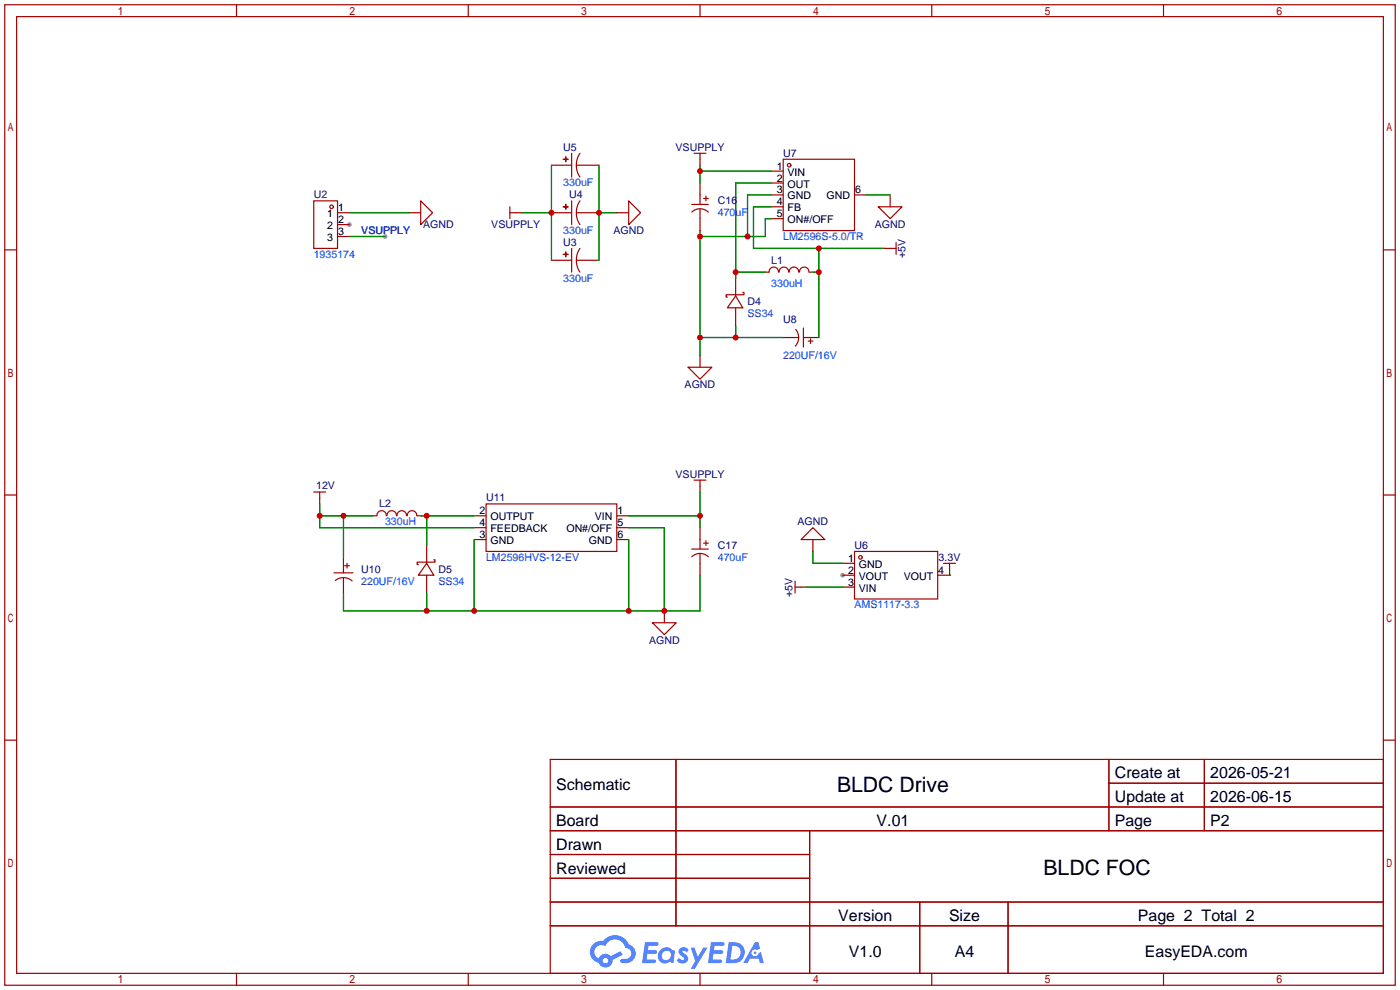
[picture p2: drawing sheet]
<svg xmlns="http://www.w3.org/2000/svg" width="299mm" height="212mm" viewBox="0 0 299 212" stroke-linecap="round" stroke-linejoin="round" font-family="sans-serif">
<g fill="#999">
<circle cx="74.7" cy="48" r=".51"/>
<circle cx="180.1" cy="122.9" r=".51"/>
<circle cx="82.3" cy="50.5" r=".51"/>
</g>
<g fill="none" stroke="#a10000" stroke-width=".25">
<path d="M1 1h297.2v209.6h-297.2zM3.6 3.6h292.1v204.4h-292.1zM50.5 1v2.6M100.1 1v2.6M149.6 1v2.6M199.1 1v2.6M248.7 1v2.6M1 53.4h2.6M295.7 53.4h2.5M1 105.8h2.6M295.7 105.8h2.5M1 158.2h2.6"/>
<path d="M295.7 158.2h2.5M117.6 162.3h178.1v45.7h-178.1zM117.6 172.5h178.1M117.6 177.5h178.1M144.5 162.3v35.6M173 177.5v30.5M237 162.3v15.2M237 167.4h58.7M257.4 162.3v15.2M117.6 182.6h55.4M117.6 192.8h178.1M117.6 187.7h55.4"/>
<path d="M117.6 197.9h178.1M196.6 192.8v15.2M215.4 192.8v15.2M50.5 208v2.6M100.1 208v2.6M149.6 208v2.6M199.1 208v2.6M248.7 208v2.6"/>
</g>
<g fill="#5487ff">
<path d="M145.3 202.7a1.3 1.3 0 0 1 1.9 .3l-.4 .6a.54 .54 0 0 0-.9-.2l.1 .2a1.34 1.34 0 0 1 .9 1.8 1.47 1.47 0 0 1-2.3-.1l.5-.6 .8 .5a.31 .31 0 0 0 .4-.3 .31 .31 0 0 0-.3-.4 1.12 1.12 0 0 1-.7-1.8z"/>
<path d="M147.6 202.5h.9l.6 2 1.2-2h.9l-2.7 4.6h-.9l1-1.7z"/>
<path d="M137.8 201.4h1.7a1.31 1.31 0 0 1 1.2 .2 .4 .4 0 0 1-.3 .5l-1.8 .1-.1 .9h1.6a.4 .4 0 0 1 .4 .4 .4 .4 0 0 1-.5 .4h-1.6l-.2 1.2h1.4a.46 .46 0 0 1 .5 0 .46 .46 0 0 1 .1 .5l-.4 .2h-2.6z"/>
<path d="M151.9 201.4h1.7a1.32 1.32 0 0 1 1.2 .2 .39 .39 0 0 1-.3 .5l-1.8 .1-.1 .9h1.6a.4 .4 0 0 1 .4 .4 .4 .4 0 0 1-.4 .4h-1.7l-.2 1.2h1.4a.46 .46 0 0 1 .5 0 .46 .46 0 0 1 .1 .5l-.4 .2h-2.6z"/>
<path d="M161.3 201.4h.8l.3 1.3-.6 .4a.75 .75 0 0 0-1.1 .3 .75 .75 0 0 0 .5 1 .75 .75 0 0 0 .9-.7l.5-.2 .6 2.3h-.8l-.3-.9h-1.8l-.5 .9h-1z"/>
<path d="M155.7 201.4l-.6 4.4h1.5a2.27 2.27 0 0 0 2.6-2.2 2.27 2.27 0 0 0-2.7-2.2zM156.5 202.1a1.5 1.5 0 0 1 1.8 1.6 1.5 1.5 0 0 1-1.9 1.4h-.3z"/>
<path d="M141.2 203a1.6 1.6 0 0 0-.3 2.3 1.6 1.6 0 0 0 2.3 .2l.7 .3 .3-2.4-.1-.3-.5-.1a1.58 1.58 0 0 0-2.4 0zM141.8 203.5a.98 .98 0 0 1 1.6 .4 .98 .98 0 0 1-1.1 1.3 .94 .94 0 0 1-.9-.7 .94 .94 0 0 1 .4-1z"/>
<path d="M126.8 201.8a2.37 2.37 0 0 0 1.1 4 1.54 1.54 0 0 0 1.8 1 1.54 1.54 0 0 0 1.2-1.6l2.2-1.1-.5-.8-2 1a1.57 1.57 0 0 0-2.7 .5 1.5 1.5 0 0 1-.7-2.1 1.5 1.5 0 0 1 2.2-.5 2.23 2.23 0 0 1 2.3-1.4 2.23 2.23 0 0 1 2 1.8 1.16 1.16 0 0 1 1.2 1.1 1.16 1.16 0 0 1-1.1 1.2h-.7a.47 .47 0 0 0-.5 .4 .47 .47 0 0 0 .4 .5 2.17 2.17 0 0 0 2.5-.9 2.17 2.17 0 0 0-.3-2.7l-.8-.4a3.2 3.2 0 0 0-5.5-.7l-1.1 .1zM128.8 205.3a.6 .6 0 0 1 1.2 0 .6 .6 0 0 1-1.2 0z"/>
<circle cx="161.4" cy="203.6" r=".28"/>
</g>
<g fill="none" stroke="#a10000" stroke-width=".25">
<path d="M117.9 35.3h4.3M120.4 34l1 .1zM120.9 33.5v1zM122.2 32.8v5M123.2 35.3l.2 1.6 .6 .9M123.2 35.3h4.8M124 32.8l-.7 1.4-.1 1.1M148.3 32.8h2.6M149.6 32.8v2.5M149.6 39.1v4.6M164.8 39.1h2.6M164.8 36.6h2.6"/>
<path d="M167.4 34h15.2v15.3h-15.2zM67.1 42.9h5v10.2h-5zM72.1 45.5h2.6M72.1 48h2.6M72.1 50.5h2.6M87.4 45.5h2.5M89.9 42.9l2.6 2.6-2.6 2.5zM109 45.5h2.5M109 44.2v2.5M117.9 55.6h4.3M117.9 45.5h4.3M120.4 54.4h1z"/>
<path d="M120.4 44.2h1zM120.9 53.8v1.1zM120.9 43.7v1zM122.2 42.9v5.1M122.2 53.1v5.1M123.2 55.6l.2 1.6 .6 1M123.2 45.5l.2 1.6 .6 .9M123.2 55.6h4.8M123.2 45.5h4.8M124 53.1l-.7 1.5-.1 1M124 42.9l-.7 1.5-.1 1.1M131.8 45.5h2.6"/>
<path d="M134.4 42.9l2.5 2.6-2.5 2.5zM147.8 43.7h3.6M147.9 45.3a2.54 2.54 0 0 1 3.5 0M149.6 44.7v4.6M150.4 42.4h1M150.9 41.9v1M157.2 59.4v3.8M163.6 58.2h.7M164.4 58.2a1.01 1.01 0 0 1 1-1.1 1.01 1.01 0 0 1 1 1.1M164.8 41.7h2.6M164.8 46.7h2.6M164.8 44.2h2.6"/>
<path d="M166.5 58.2a1.01 1.01 0 0 1 1-1.1 1.01 1.01 0 0 1 1 1.1M168.7 58.2a1.01 1.01 0 0 1 1-1.1 1.01 1.01 0 0 1 1 1.1M170.9 58.2a1.01 1.01 0 0 1 1-1.1 1.01 1.01 0 0 1 1 1.1M173 58.2h.7M182.6 41.7h2.6M187.7 44.2h5.1l-2.6 2.5zM189 53.1h2.5M190.2 41.7v2.5M191.5 51.8v2.6M147.1 78.5h5l-2.5 2.5zM149.6 75.9v2.6M157.2 63.2l1.5 2.6h-3.3z"/>
<path d="M157.2 65.8v3.8M158.7 62.5h.3v.5h-3.8v.5h.2M167.4 72.1h3.3M170.1 70.4a2.74 2.74 0 0 1-.1 3.6M171.7 72.1h3.3M171.7 70.1v4.1M172.7 72.9h1M173.2 72.4v1M67.1 105.2h2.5M68.3 105.2v2.5M73.4 119.1v3.3M79.8 110.2h.7"/>
<path d="M80.5 110.2a1.01 1.01 0 0 1 1.1-1.1 1.01 1.01 0 0 1 1 1.1M82.7 110.2a1.01 1.01 0 0 1 1-1.1 1.01 1.01 0 0 1 1 1.1M84.9 110.2a1.01 1.01 0 0 1 1-1.1 1.01 1.01 0 0 1 1 1.1M87 110.2a1.01 1.01 0 0 1 1.1-1.1 1.01 1.01 0 0 1 1 1.1M89.2 110.2h.7M91.2 116.6v3.8M92.7 119.6h.3v.5h-3.8v.5h.2M101.3 110.2h2.6M101.3 115.3h2.6M101.3 112.8h2.6M103.9 107.7h27.9v10.2h-27.9zM131.8 110.2h2.6"/>
<path d="M131.8 115.3h2.6M131.8 112.8h2.6M147.8 117.3h3.6M147.9 119a2.54 2.54 0 0 1 3.5 0M148.3 102.6h2.6M149.6 102.6v2.6M149.6 112.8v4.5M149.6 118.4v4.5M150.4 116.1h1M150.9 115.6v1M171.2 115.3l2.5-2.5 2.6 2.5zM173.7 115.3v2.6"/>
<path d="M182.6 117.9h17.8v10.1h-17.8zM71.4 122.4h4M71.7 124.1a2.74 2.74 0 0 1 3.6 .1M73.4 123.4v3.3M73.7 120.9h1M74.2 120.4v1M91.2 120.4l1.5 2.5h-3.3zM91.2 122.9v3.8M139.4 133.1h5.1l-2.5 2.5zM142 130.6v2.5M169.9 125.5h2.6M169.9 124.2v2.5"/>
<path d="M180.1 120.4h2.5M180.1 122.9h2.5M180.1 125.5h2.5M201.7 120.4h2.5M202.9 120.4v2.5h-2.5"/>
<circle cx="168.7" cy="35.3" r=".38"/>
<circle cx="70.9" cy="44.2" r=".38"/>
<circle cx="183.9" cy="119.1" r=".38"/>
</g>
<g fill="none" stroke="#008700" stroke-width=".25">
<path d="M117.9 35.3v20.3M128 35.3v20.3M149.6 35.3v3.8M149.6 36.6h15.2M164.8 39.1h-7.6v20.3M74.7 45.5h12.7M74.7 50.5h7.6M111.5 45.5h6.4M128 45.5h3.8M149.6 49.3v26.6M157.2 58.2h6.4M164.8 46.7h-1.2v3.8h-14"/>
<path d="M164.8 41.7h-5v8.8M164.8 44.2h-3.8v8.9h28M173.7 58.2h1.3M175 53.1v19M185.2 41.7h5M149.6 72.1h17.8M157.2 69.6v2.5M68.3 110.2h11.5M68.3 107.7v5.1h33M73.4 110.2v8.9M89.9 110.2h11.4M91.2 110.2v6.4"/>
<path d="M101.3 115.3v15.3M134.4 110.2h15.2M134.4 112.8h7.6v17.8M134.4 115.3v15.3M149.6 105.2v7.6M173.7 117.9v2.5h6.4M91.2 126.7v3.9M149.6 122.9v7.7h-76.2v-3.9M172.5 125.5h7.6M202.9 122.9h.1"/>
</g>
<g fill="#c00">
<circle cx="128" cy="45.5" r=".63"/>
<circle cx="117.9" cy="45.5" r=".63"/>
<circle cx="159.8" cy="50.5" r=".63"/>
<circle cx="149.6" cy="50.5" r=".63"/>
<circle cx="149.6" cy="72.1" r=".63"/>
<circle cx="157.2" cy="72.1" r=".63"/>
<circle cx="149.6" cy="36.6" r=".63"/>
<circle cx="157.2" cy="58.2" r=".63"/>
<circle cx="175" cy="58.2" r=".63"/>
<circle cx="175" cy="53.1" r=".63"/>
<circle cx="149.6" cy="110.2" r=".63"/>
<circle cx="142" cy="130.6" r=".63"/>
<circle cx="134.4" cy="130.6" r=".63"/>
<circle cx="101.3" cy="130.6" r=".63"/>
<circle cx="91.2" cy="130.6" r=".63"/>
<circle cx="91.2" cy="110.2" r=".63"/>
<circle cx="73.4" cy="110.2" r=".63"/>
<circle cx="68.3" cy="110.2" r=".63"/>
</g>
<g font-size="4.5">
<text x="178.9" y="169.2">BLDC Drive</text>
<text x="223" y="187">BLDC FOC</text>
</g>
<g font-size="3.4">
<text x="238.3" y="166.4">Create at</text>
<text x="258.7" y="166.4">2026-05-21</text>
<text x="118.9" y="168.9">Schematic</text>
<text x="238.3" y="171.4">Update at</text>
<text x="258.7" y="171.4">2026-06-15</text>
<text x="118.9" y="176.5">Board</text>
<text x="187.4" y="176.5">V.01</text>
<text x="238.3" y="176.5">Page</text>
<text x="258.7" y="176.5">P2</text>
<text x="118.9" y="181.6">Drawn</text>
<text x="118.9" y="186.7">Reviewed</text>
<text x="179.2" y="196.8">Version</text>
<text x="202.8" y="196.8">Size</text>
<text x="243.2" y="196.8">Page 2 Total 2</text>
<text x="181.4" y="204.5">V1.0</text>
<text x="204.1" y="204.5">A4</text>
<text x="244.7" y="204.5">EasyEDA.com</text>
</g>
<g font-size="2.3" fill="#000080">
<text x="120.4" y="32.2">U5</text>
<text x="144.4" y="32.2">VSUPPLY</text>
<text x="167.4" y="33.5">U7</text>
<text x="67.1" y="42.4">U2</text>
<text x="121.7" y="42.4">U4</text>
<text x="153.4" y="43.7">C16</text>
<text x="90.4" y="48.7">AGND</text>
<text x="105" y="48.7">VSUPPLY</text>
<text x="120.4" y="52.5">U3</text>
<text x="131.1" y="50">AGND</text>
<text x="187" y="48.7">AGND</text>
<text x="164.8" y="56.4">L1</text>
<text x="193.5" y="55.1" transform="rotate(-90 193.5 55.1)">+5V</text>
<text x="159.8" y="65.2">D4</text>
<text x="167.4" y="69.1">U8</text>
<text x="146.3" y="83">AGND</text>
<text x="67.6" y="104.6">12V</text>
<text x="103.9" y="107.2">U11</text>
<text x="144.4" y="102.1">VSUPPLY</text>
<text x="81" y="108.4">L2</text>
<text x="170.5" y="112.2">AGND</text>
<text x="153.4" y="117.3">C17</text>
<text x="182.6" y="117.3">U6</text>
<text x="200.6" y="119.9">3.3V</text>
<text x="77.2" y="122.4">U10</text>
<text x="93.7" y="122.4">D5</text>
<text x="169.4" y="127.5" transform="rotate(-90 169.4 127.5)">+5V</text>
<text x="138.7" y="137.6">AGND</text>
</g>
<g font-size="2.3" fill="#00f">
<text x="120.4" y="39.8">330uF</text>
<text x="153.4" y="46.2">470uF</text>
<text x="77.2" y="50">VSUPPLY</text>
<text x="120.4" y="50">330uF</text>
<text x="167.4" y="51.3">LM2596S-5.0/TR</text>
<text x="67.1" y="55.1">1935174</text>
<text x="120.4" y="60.2">330uF</text>
<text x="164.8" y="61.4">330uH</text>
<text x="159.8" y="67.8">SS34</text>
<text x="167.4" y="76.7">220UF/16V</text>
<text x="82.3" y="112.2">330uH</text>
<text x="103.9" y="119.9">LM2596HVS-12-EV</text>
<text x="153.4" y="119.9">470uF</text>
<text x="77.2" y="124.9">220UF/16V</text>
<text x="93.7" y="124.9">SS34</text>
<text x="182.6" y="130">AMS1117-3.3</text>
</g>
<g font-size="2.3">
<text x="166" y="41.3">3</text>
<text x="166" y="38.8">2</text>
<text x="166" y="36.3">1</text>
<text x="168.3" y="40.1">OUT</text>
<text x="168.3" y="37.5">VIN</text>
<text x="182.8" y="41.3">6</text>
<text x="69.9" y="46.4">1</text>
<text x="72.3" y="45.2">1</text>
<text x="72.3" y="47.7">2</text>
<text x="166" y="46.4">5</text>
<text x="166" y="43.9">4</text>
<text x="168.3" y="47.7">ON#/OFF</text>
<text x="168.3" y="45.2">FB</text>
<text x="168.3" y="42.6">GND</text>
<text x="176.6" y="42.6">GND</text>
<text x="69.9" y="49">2</text>
<text x="69.9" y="51.5">3</text>
<text x="72.3" y="50.2">3</text>
<text x="102.5" y="112.5">4</text>
<text x="102.5" y="109.9">2</text>
<text x="104.8" y="113.7">FEEDBACK</text>
<text x="104.8" y="111.2">OUTPUT</text>
<text x="121.1" y="113.7">ON#/OFF</text>
<text x="127.1" y="111.2">VIN</text>
<text x="132" y="112.5">5</text>
<text x="132" y="109.9">1</text>
<text x="102.5" y="115">3</text>
<text x="104.8" y="116.3">GND</text>
<text x="125.8" y="116.3">GND</text>
<text x="132" y="115">6</text>
<text x="181.2" y="120.1">1</text>
<text x="181.2" y="122.6">2</text>
<text x="181.2" y="125.2">3</text>
<text x="183.6" y="121.4">GND</text>
<text x="183.6" y="123.9">VOUT</text>
<text x="193.2" y="123.9">VOUT</text>
<text x="200.5" y="122.6">4</text>
<text x="183.6" y="126.4">VIN</text>
</g>
</svg>
